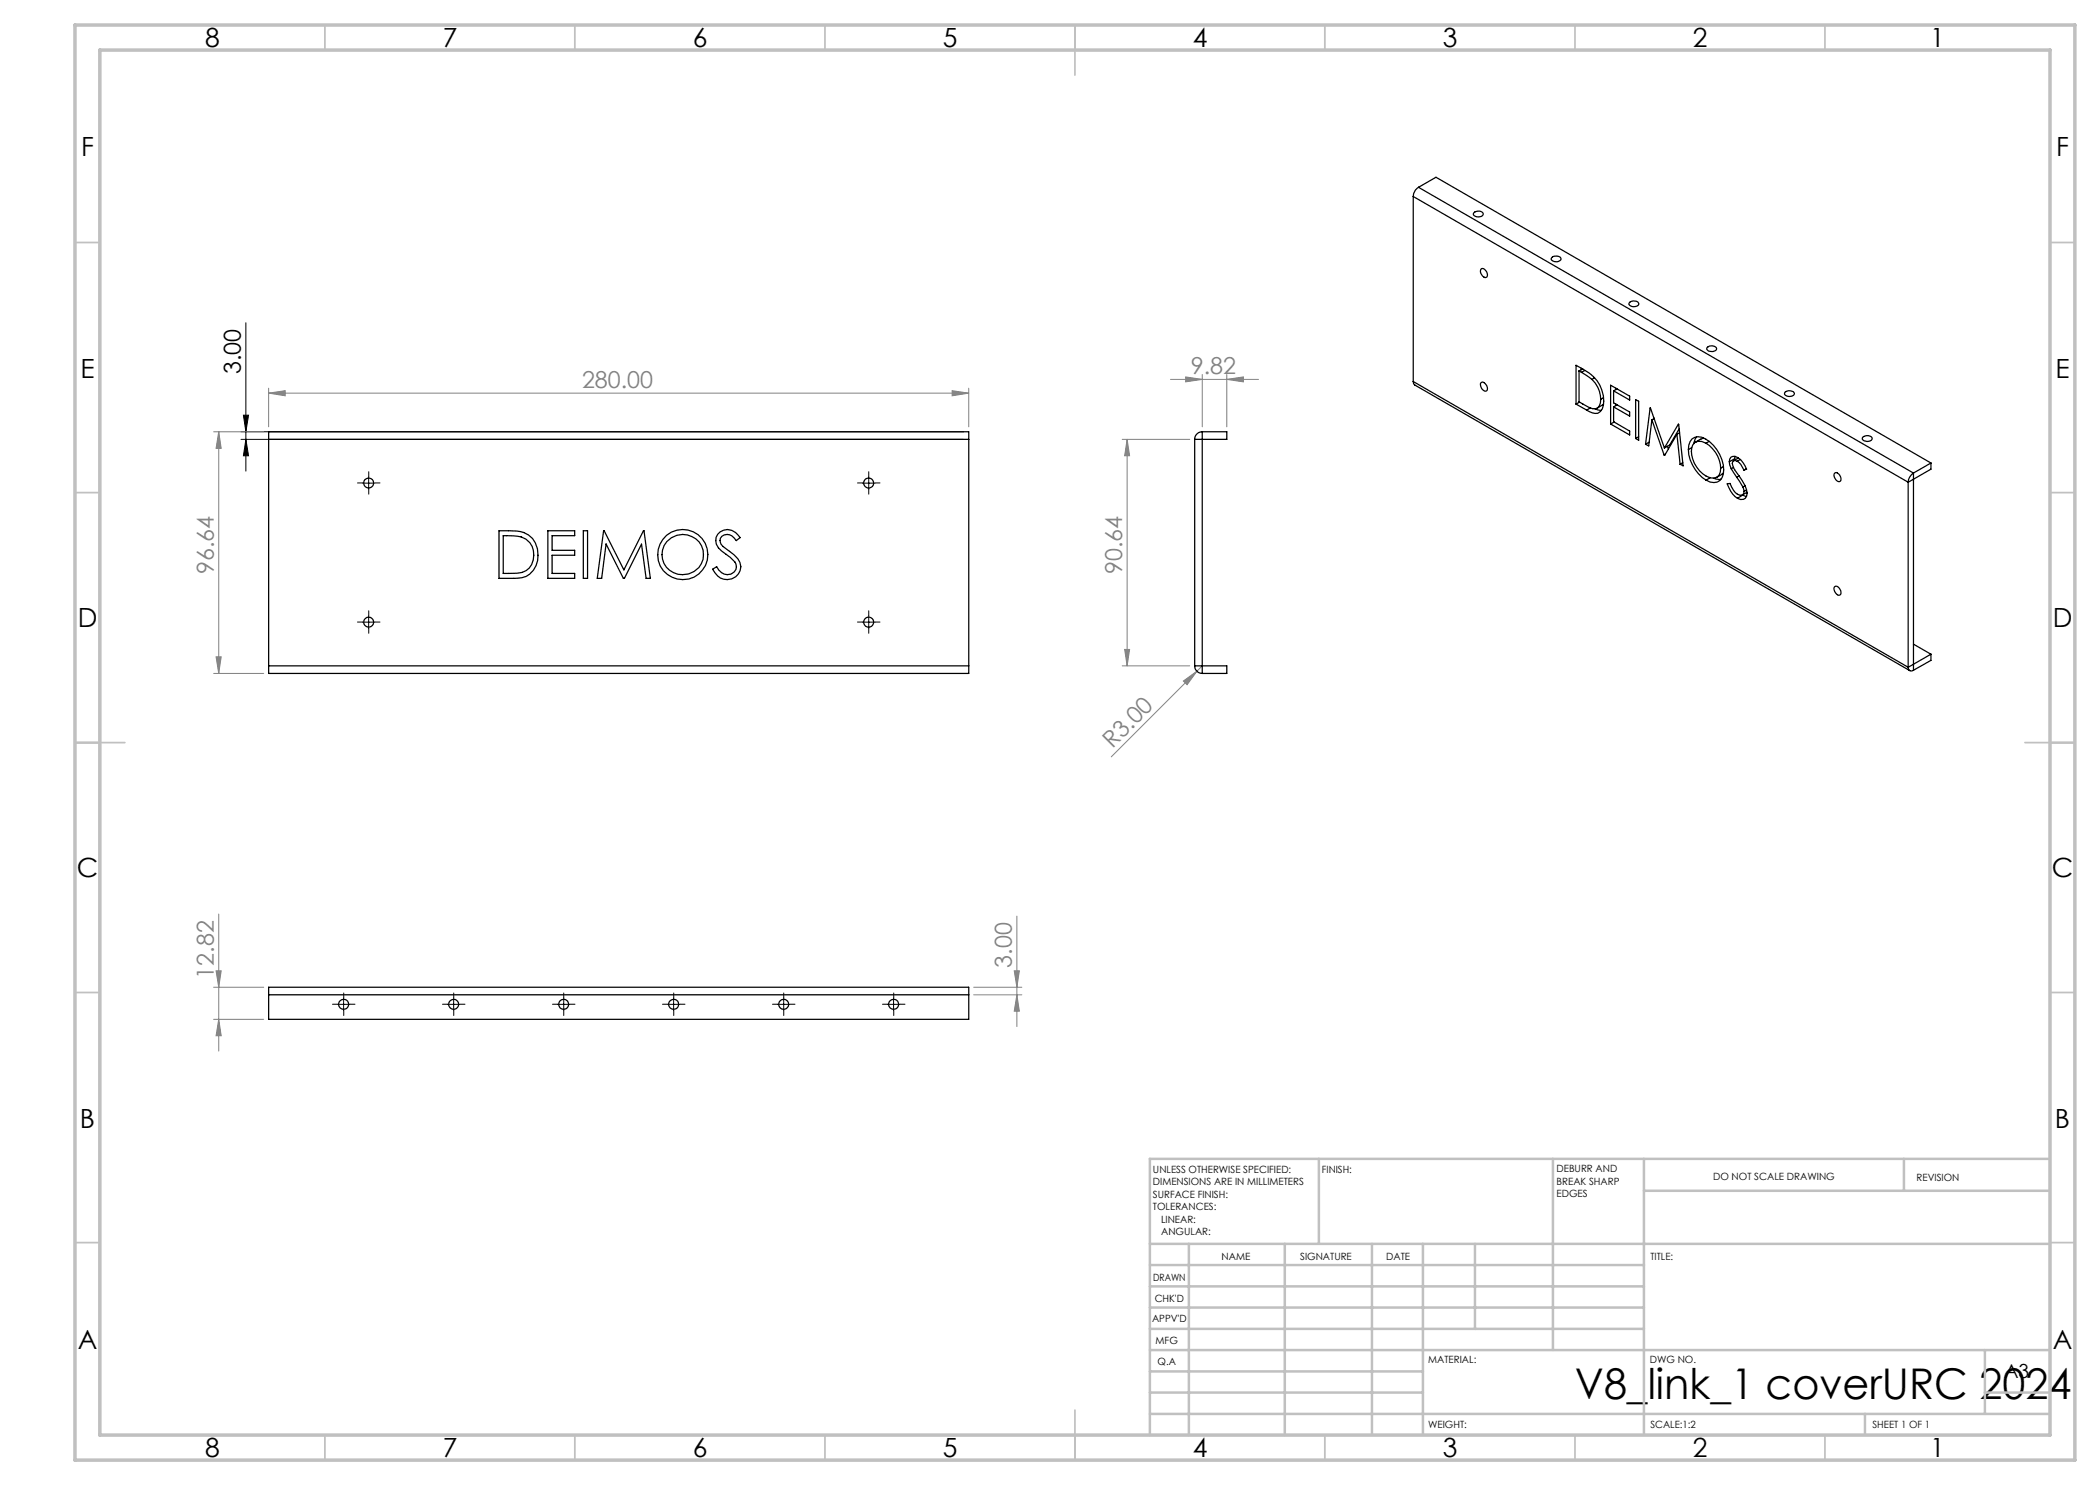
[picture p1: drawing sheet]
<svg xmlns="http://www.w3.org/2000/svg" width="420mm" height="297mm" viewBox="0 0 420 297" stroke-linecap="round" stroke-linejoin="round" font-family="sans-serif">
<g fill="none" stroke="#000" stroke-width=".2">
<path d="M49.2 64.6v29.6M48.2 86.4h144.5M48.2 87.9h144.5M48.7 83h1l-.5 3.4zM49.2 87.9l.5 3.3h-1zM72.5 96.6h2.5M73.7 95.4v2.5M172.5 96.6h2.5M173.7 95.4v2.5M72.5 124.4h2.5M73.7 123.2v2.5M172.5 124.4h2.5"/>
<path d="M173.7 123.2v2.5M68.7 199.6v2.5M90.7 199.6v2.5M112.7 199.6v2.5M134.7 199.6v2.5M156.7 199.6v2.5M178.7 199.6v2.5M67.5 200.9h2.5M89.5 200.9h2.5M111.5 200.9h2.5M133.5 200.9h2.5M155.5 200.9h2.5"/>
<path d="M177.5 200.9h2.5"/>
</g>
<g fill="none" stroke="#808080" stroke-width=".2">
<path d="M53.7 78.6l3.3-.5v1.1zM53.7 77.6v7.8M53.7 78.6h140M190.4 78.1l3.3 .5-3.3 .6zM193.7 77.6v7.8M234.1 75.9h17.6M237.1 75.4l3.4 .5-3.4 .5zM240.5 74.9v10.5M245.4 75.9l3.3-.5v1zM245.4 74.9v10.5M42.7 86.4h10M43.7 86.4l.5 3.3h-1z"/>
<path d="M43.7 86.4v48.3M224.4 87.9h13.5M225.4 87.9l.5 3.3h-1zM225.4 87.9v45.3M42.7 134.7h10M43.2 131.4h1l-.5 3.3zM224.4 133.2h13.5M224.9 129.9h1l-.5 3.3zM236.7 136.2l2.7-2-2 2.7zM240.5 133.2l-18.3 18.2M42.7 197.4h10M43.2 194.2h1l-.5 3.2z"/>
<path d="M43.7 182.8v27.4M194.7 197.4h9.7M194.7 199h9.7M202.8 194.2h1.1l-.5 3.2zM203.4 199l.5 3.2h-1.1zM203.4 183.2v22.1M42.7 203.9h10M43.7 203.9l.5 3.2h-1z"/>
</g>
<g fill="none" stroke="#000" stroke-width=".2" stroke-dasharray="15.2 1.3 1.3 1.3">
<path d="M72.5 96.6h-1M73.7 95.3v-1M73.7 97.8v1M75 96.6h1M172.5 96.6h-1M173.7 95.3v-1M173.7 97.8v1M175 96.6h1M72.5 124.4h-1M73.7 123.2v-1M73.7 125.7v1M75 124.4h1"/>
<path d="M172.5 124.4h-1M173.7 123.2v-1M173.7 125.7v1M175 124.4h1M68.7 199.6v-1M90.7 199.6v-1M112.7 199.6v-1M134.7 199.6v-1M156.7 199.6v-1M178.7 199.6v-1M67.5 200.8h-1M68.7 202.1v1"/>
<path d="M70 200.8h1M89.5 200.8h-1M90.7 202.1v1M92 200.8h1M111.5 200.8h-1M112.7 202.1v1M114 200.8h1M133.5 200.8h-1M134.7 202.1v1M136 200.8h1M155.5 200.8h-1M156.7 202.1v1"/>
<path d="M158 200.8h1M177.5 200.8h-1M178.7 202.1v1M180 200.8h1"/>
</g>
<g fill="none" stroke="#c0c0c0" stroke-width=".35">
<path d="M65 5v5M115 5v5M165 5v5M215 5v10M265 5v5M315 5v5M365 5v5M15 48.5h5M410 48.5h5M15 98.5h5M410 98.5h5M15 148.5h10"/>
<path d="M405 148.5h10M15 198.5h5M410 198.5h5M15 248.5h5M410 248.5h5M65 287v5M115 287v5M165 287v5M215 282v10M265 287v5M315 287v5M365 287v5"/>
</g>
<g fill="none" stroke="#c0c0c0" stroke-width=".5">
<path d="M263.8 231.8v17M310.6 231.8v38.2M328.8 231.8v55.2M328.8 238.2h81.2M380.8 231.8v6.4M410 231.8h-180v55.2M230 248.8h180M230 257.3h98.8M230 253h98.8M237.8 248.8v38.2M257 248.8v38.2M274.4 248.8v38.2"/>
<path d="M284.6 248.8v38.2M295 248.8v17M230 265.8h98.8M230 261.5h98.8M230 278.5h54.6M230 274.3h54.6M230 270h180M397 278.5h13M397 270v12.8M230 282.8h180M373 282.8v4.2"/>
</g>
<path d="M15 5h400v287h-400zM20 10h390v277h-390z" fill="none" stroke="#c0c0c0" stroke-width=".7"/>
<path d="M48.7 83h1l-.5 3.4zM49.2 87.9l.5 3.3h-1z" fill="#000"/>
<g fill="#808080">
<path d="M236.7 136.2l2.7-2-2 2.7z"/>
<path d="M190.4 78.1l3.3 .5-3.3 .6zM53.7 78.6l3.3-.5v1.1zM245.4 75.9l3.3-.5v1zM237.1 75.4l3.4 .5-3.4 .5z"/>
<path d="M43.7 86.4l.5 3.3h-1zM43.2 131.4h1l-.5 3.3zM43.2 194.2h1l-.5 3.2zM43.7 203.9l.5 3.2h-1zM202.8 194.2h1.1l-.5 3.2zM203.4 199l.5 3.2h-1.1z"/>
<path d="M225.4 87.9l.5 3.3h-1zM224.9 129.9h1l-.5 3.3z"/>
</g>
<g fill="none" stroke="#000" stroke-width=".25">
<path d="M282.6 39.3l99 57.1M282.6 39.3v37M283.7 37.5a2.34 2.34 0 0 0-1.1 1.8M283.7 37.5l99 57.1M283.7 37.5l3.5-2 99 57.1M294.8 42.5a1.19 1.19 0 0 1 1.9 .3 1.09 1.09 0 0 1-1.1 .6 1.09 1.09 0 0 1-.9-.7zM296.3 53.8a1.08 1.08 0 0 1 1 .5 1.08 1.08 0 0 1-.1 1.2 1.21 1.21 0 0 1-.9-1.7zM310.5 51.4l.9-.2a.64 .64 0 0 1 .8 .8 1.19 1.19 0 0 1-2-.3zM282.6 76.3l.1 .4 .3 .3 99 57.1M282.6 76.3l99 57.2M296.2 76.5a.86 .86 0 0 1 1.2 .7 .57 .57 0 0 1 .1 .7 .57 .57 0 0 1-.6 .3l-.6-.6-.2-.6zM315.8 74.2v6.2l.8 .4a4.6 4.6 0 0 0 2.5 1 1.62 1.62 0 0 0 1-1.9"/>
<path d="M315.8 74.2l.5 .3M316.3 73.7v.2M316.3 74.5l2.1 1.4M316.5 73.8l-.7 .4M317 74.1l-.7 .4M318.4 75.9a5.6 5.6 0 0 1 1.7 4M318.9 75.6l-.5 .3M320.7 79.5l-.6 .4M322.7 78.2l3.2 1.8v-.8l-3.8-2.2v7.8M322.7 78.2v2.4l3.2 1.8v.8l-3.2-1.8M323.2 77.6v.3M323.4 77.8l-.7 .4"/>
<path d="M325.9 60.5a1.25 1.25 0 0 1 1.9 .2 1.1 1.1 0 0 1-1 .6 1.1 1.1 0 0 1-1-.6zM327.1 79.9l.6 .4v7.7l-.6-.3zM341.4 69.5a1.25 1.25 0 0 1 1.9 .2 1.1 1.1 0 0 1-1 .6 1.1 1.1 0 0 1-1-.6zM357 78.5a1.29 1.29 0 0 1 1.9 .2 1.1 1.1 0 0 1-1 .6 1.1 1.1 0 0 1-1-.6zM53.7 87.9v-1.5h140v1.5M53.7 87.9v45.3M53.7 87.9h140M193.7 87.9v45.3M238.9 87.9v45.3M240.5 86.4a1.51 1.51 0 0 0-1.6 1.5M240.5 86.4h4.9v1.5h-6.5M240.5 86.4v48.3"/>
<path d="M315.2 80.8v-7.7a11.4 11.4 0 0 1 4.2 3 6.3 6.3 0 0 1 1.1 5.7 1.42 1.42 0 0 1-2 .8l-1.2-.6M315.2 80.8l2.1 1.2M315.9 80.4l-.7 .4M318.1 81.6l-.8 .4M319 81.8l1.3 .3M320.7 80.8l-1.3 .8M322.7 81.4v2.9l3.2 1.9v.8l-3.8-2.2M322.8 84.4l-.7 .4M323.2 80.8v.3M323.4 81l-.7 .4M327.7 87.3l-.6 .4M329.1 88.9l.9-7.3 2.9 8"/>
<path d="M329.8 88.4l-.7 .5M330.4 84l-.7 5.2-.6-.3M330.4 84l2.4 7M330.8 83.5l-.1 .2M330.8 83.7l-.4 .3M332.9 89.6l2.8-4.7 .9 8.3-.6-.4M333.1 90.8l-.3 .2M333.5 89.2l.2 .6M335.4 86.9l-2.4 4.1h-.2M335.4 86.9l.6 5.9M335.8 85.8l-1.9 3.2-1 .6M335.9 86.6l-.5 .3"/>
<path d="M336.5 92.5l-.5 .3M337.7 89.9a7.8 7.8 0 0 0 3.5 6.1M337.7 89.9a2.24 2.24 0 0 1 1.9-2.6 6.2 6.2 0 0 1 4.8 4.6 4.3 4.3 0 0 1-.4 4.2 2.31 2.31 0 0 1-2.8-.1M338.3 89.5l-.6 .4M339.3 87.4l-.5 1.3M340.1 87.8l-1 .6M340.8 87.7l-.6 .1M341.2 88.6a6.2 6.2 0 0 1 2.9 5M341.2 88.6a1.75 1.75 0 0 0-2.1-.2 1.75 1.75 0 0 0-.8 1.9 6 6 0 0 0 3.8 5.3 1.61 1.61 0 0 0 2-2M341.8 88.3l-.6 .3M342 95.6l-.8 .4M342.8 95.6l1.1 .3 .3-.1"/>
<path d="M344.4 94.9l-1 .6M344.7 94.6l-.3 .2M344.7 93.3l-.6 .3M345.9 92.4a.92 .92 0 0 1 1.1-1.1 3.8 3.8 0 0 1 2.3 2.5l-.5 .2M345.9 92.4l.4 1.4M346.3 93.8l1 1.7M346.7 93.5l-.4 .3M346.9 91.8l-1 .6M346.9 91.8l.1 .2M347 91.3l-.1 .5M347.3 95.5l1.3 1.9M347.5 92.2l-.8-.1a.98 .98 0 0 0-.1 1.3l1.2 1.8a6.8 6.8 0 0 1 1.6 3.5 1.09 1.09 0 0 1-1.3 1.2l-.6-.2"/>
<path d="M347.5 92.2a3.5 3.5 0 0 1 1.3 1.8M347.7 91.6l-1 .5M347.8 95.2l-.5 .3M348.1 91.9l-.6 .3M348.5 99l.8 .3M348.6 97.4l.2 .9M348.8 98.3l-.1 .4a1.04 1.04 0 0 1-1.6-.2l-1.1-1.8-.6 .1a5.7 5.7 0 0 0 2.1 2.9M349 97.2l-.4 .2M349.3 93.7l-.5 .3M349.3 98l-.5 .3M349.4 98.5l-1.9 1.2M366.9 94.6l.2-.1a1.17 1.17 0 0 1 .9 1.8 1.14 1.14 0 0 1-1.1-1.7z"/>
<path d="M372.5 87.5a1.22 1.22 0 0 1 1.9 .2 1.09 1.09 0 0 1-1 .6 1.09 1.09 0 0 1-.9-.7zM381.6 96.4v37.1M382.7 94.6a2.33 2.33 0 0 0-1.1 1.8M382.7 94.6v39.5M386.2 92.6v1.2l-4.6 2.6M386.2 92.6l-3.5 2M99.8 106.1a12.9 12.9 0 0 1 4.9 .4 4.8 4.8 0 0 1 2.8 5.6 4.2 4.2 0 0 1-4.7 3.6h-3zM100.6 107.1h.7a7.2 7.2 0 0 1 3.9 .7 4 4 0 0 1 0 6.3 6.4 6.4 0 0 1-3.5 .6h-1.1zM109.6 106.1h5.3v1h-4.5v3h4.5v1h-4.5v3.6h4.5v1h-5.3zM116.7 106.1h.8v9.6h-.8zM120.7 106.1l4.1 7.9 4-7.9 1.3 9.6h-.9l-.9-6.9-3.4 6.9h-.2l-3.5-6.9-.9 6.9h-.8zM133.3 108.3a4.1 4.1 0 0 1 5.8-.6 4.1 4.1 0 0 1 .7 5.8 4.1 4.1 0 0 1-5.8 .6 4.1 4.1 0 0 1-.7-5.8z"/>
<path d="M144 106.4a2.78 2.78 0 0 1 4 1.1l-.8 .6a1.82 1.82 0 0 0-3.1-.4 1.86 1.86 0 0 0 1.2 2.2 7.1 7.1 0 0 1 2.7 2.6 2.72 2.72 0 0 1-1.6 3.3 2.72 2.72 0 0 1-3.4-1.3l-.5-.7 .8-.5a2.13 2.13 0 0 0 1.8 1.6 2.13 2.13 0 0 0 2.1-1l.1-.6-.1-.5a8.7 8.7 0 0 0-2.9-2.6 2.32 2.32 0 0 1-.3-3.8zM366.9 117.4l.1-.1a1.14 1.14 0 0 1 1.1 1.6 .82 .82 0 0 1-1.2-.7zM53.7 133.2v1.5h140v-1.5M53.7 133.2h140M238.9 133.2a1.57 1.57 0 0 0 1.6 1.5M238.9 133.2h6.5v1.5h-4.9M381.6 133.5a.65 .65 0 0 0 .4 .6 .65 .65 0 0 0 .7 0M382.7 128.8l3.5 2M386.2 130.8l-4.6 2.7M386.2 130.8v1.3l-3.5 2M53.7 199v-1.6h140v1.6M53.7 199v4.9h140v-4.9"/>
<path d="M53.7 199h140"/>
<circle cx="73.7" cy="96.6" r="1.01"/>
<circle cx="173.7" cy="96.6" r="1.01"/>
<circle cx="136.6" cy="110.9" r="5"/>
<circle cx="73.7" cy="124.4" r="1"/>
<circle cx="173.7" cy="124.4" r="1.01"/>
<circle cx="68.7" cy="200.9" r="1.01"/>
<circle cx="90.7" cy="200.9" r=".99"/>
<circle cx="112.7" cy="200.9" r="1.01"/>
<circle cx="134.7" cy="200.9" r=".99"/>
<circle cx="156.7" cy="200.9" r="1"/>
<circle cx="178.7" cy="200.9" r="1.01"/>
</g>
<text font-size="8.5" x="315" y="279.7">V8_link_1 coverURC 2024</text>
<g font-size="5.3">
<text x="41" y="9.5">8</text>
<text x="88.5" y="9.5">7</text>
<text x="138.5" y="9.5">6</text>
<text x="188.5" y="9.5">5</text>
<text x="238.5" y="9.5">4</text>
<text x="288.5" y="9.5">3</text>
<text x="338.5" y="9.5">2</text>
<text x="386" y="9.5">1</text>
<text x="16.2" y="31.2">F</text>
<text x="411.2" y="31.2">F</text>
<text x="16.1" y="75.5">E</text>
<text x="411.1" y="75.5">E</text>
<text x="15.5" y="125.5">D</text>
<text x="410.5" y="125.5">D</text>
<text x="15.4" y="175.5">C</text>
<text x="410.4" y="175.5">C</text>
<text x="16" y="225.5">B</text>
<text x="411" y="225.5">B</text>
<text x="15.5" y="269.7">A</text>
<text x="410.5" y="269.7">A</text>
<text x="41" y="291.5">8</text>
<text x="88.5" y="291.5">7</text>
<text x="138.5" y="291.5">6</text>
<text x="188.5" y="291.5">5</text>
<text x="238.5" y="291.5">4</text>
<text x="288.5" y="291.5">3</text>
<text x="338.5" y="291.5">2</text>
<text x="386" y="291.5">1</text>
</g>
<text font-size="4.7" x="48.2" y="74.9" transform="rotate(-90 48.2 74.9)">3.00</text>
<g font-size="4.7" fill="#808080">
<text x="116.4" y="77.6">280.00</text>
<text x="238.2" y="74.8">9.82</text>
<text x="42.7" y="114.8" transform="rotate(-90 42.7 114.8)">96.64</text>
<text x="224.4" y="114.9" transform="rotate(-90 224.4 114.9)">90.64</text>
<text x="222.5" y="149.7" transform="rotate(-45 222.5 149.7)">R3.00</text>
<text x="42.7" y="195.7" transform="rotate(-90 42.7 195.7)">12.82</text>
<text x="202.4" y="193.6" transform="rotate(-90 202.4 193.6)">3.00</text>
</g>
<text font-size="3.9" x="400.9" y="275.5">A3</text>
<g font-size="2">
<text x="230.6" y="234.6">UNLESS OTHERWISE SPECIFIED:</text>
<text x="230.6" y="237.1">DIMENSIONS ARE IN MILLIMETERS</text>
<text x="230.6" y="239.6">SURFACE FINISH:</text>
<text x="264.4" y="234.6">FINISH:</text>
<text x="311.3" y="234.5">DEBURR AND</text>
<text x="311.3" y="237">BREAK SHARP</text>
<text x="311.3" y="239.5">EDGES</text>
<text x="342.6" y="236">DO NOT SCALE DRAWING</text>
<text x="383.3" y="236.2">REVISION</text>
<text x="230.6" y="242.1">TOLERANCES:</text>
<text x="232.2" y="244.6">LINEAR:</text>
<text x="232.2" y="247.1">ANGULAR:</text>
<text x="244.3" y="252">NAME</text>
<text x="260" y="251.9">SIGNATURE</text>
<text x="277.2" y="251.9">DATE</text>
<text x="330.1" y="251.9">TITLE:</text>
<text x="230.6" y="256.1">DRAWN</text>
<text x="230.9" y="260.3">CHK'D</text>
<text x="230.4" y="264.4">APPV'D</text>
<text x="231.1" y="268.8">MFG</text>
<text x="231.5" y="273">Q.A</text>
<text x="285.6" y="272.5">MATERIAL:</text>
<text x="330" y="272.5">DWG NO.</text>
<text x="285.6" y="285.5">WEIGHT:</text>
<text x="330.1" y="285.6">SCALE:1:2</text>
<text x="374.5" y="285.6">SHEET 1 OF 1</text>
</g>
</svg>
